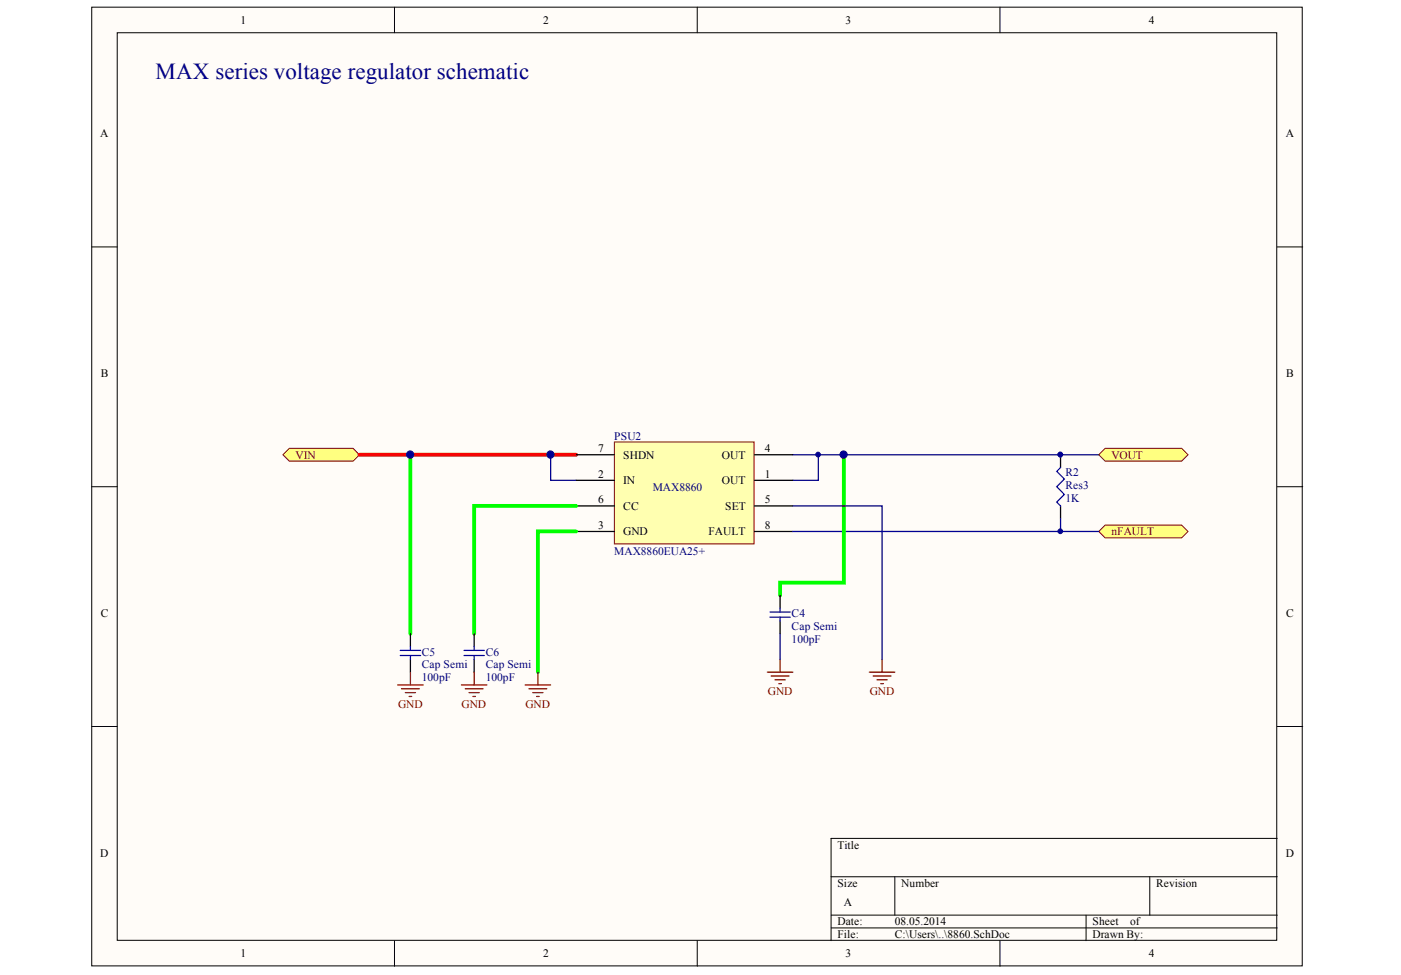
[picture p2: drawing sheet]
<svg xmlns="http://www.w3.org/2000/svg" width="289mm" height="201mm" viewBox="0 0 289 201" stroke-linecap="round" stroke-linejoin="round" font-family="sans-serif">
<g fill="#fffcf8" stroke="#000" stroke-width=".21">
<path d="M18.9 1.5h249.7v197.7h-249.7z"/>
<path d="M24.2 6.8h239.1v187.1h-239.1z"/>
</g>
<g fill="none" stroke="#000" stroke-width=".21">
<path d="M81.4 1.5v5.3M143.8 1.5v5.3M206.2 1.5v5.3M18.9 50.9h5.3M263.4 50.9h5.3M18.9 100.4h5.3M263.4 100.4h5.3M18.9 149.8h5.3M263.4 149.8h5.3M263.4 172.9h-92v21.1M81.4 194v5.3M143.8 194v5.3"/>
<path d="M171.4 180.8h92M171.4 188.7h92M171.4 191.4h92M184.5 180.8v7.9M206.2 194v5.3M224 188.7v5.3M237.1 180.8v7.9"/>
</g>
<path d="M59.7 92.5h13.1l1.3 1.3-1.3 1.3h-13.1l-1.3-1.3z" fill-rule="evenodd" fill="#ffff80" stroke="#800000" stroke-width=".21"/>
<path d="M74.1 93.8h44.7" fill="none" stroke="#f00" stroke-width=".79"/>
<path d="M113.6 93.8v5.3h5.2M163.5 93.8h63.1M168.8 93.8v5.3h-5.3" fill="none" stroke="#000080" stroke-width=".26"/>
<g fill="#000080" stroke="#000080" stroke-width=".21">
<circle cx="113.5" cy="93.8" r=".74"/>
<circle cx="168.7" cy="93.7" r=".48"/>
</g>
<path d="M227.9 92.5h15.8l1.3 1.3-1.3 1.3h-15.8l-1.3-1.3z" fill-rule="evenodd" fill="#ffff80" stroke="#800000" stroke-width=".21"/>
<path d="M84.6 93.8v36.9" fill="none" stroke="#0f0" stroke-width=".79"/>
<circle cx="84.6" cy="93.8" r=".74" fill="#000080" stroke="#000080" stroke-width=".21"/>
<path d="M84.6 130.7v2.6M84.6 136v2.6" fill="none" stroke="#000" stroke-width=".26"/>
<path d="M82.5 134.1h4.2M82.5 135.2h4.2M84.6 133.3v.8M84.6 135.2v.8" fill="none" stroke="#00f" stroke-width=".26"/>
<path d="M126.7 91.2h28.8v21h-28.8z" fill="#ffffb0" stroke="#800000" stroke-width=".21"/>
<path d="M118.8 99.1h7.9M118.8 93.8h7.9M155.6 99.1h7.9M155.6 93.8h7.9M118.8 109.6h7.9M118.8 104.3h7.9M155.6 109.6h7.9M155.6 104.3h7.9M97.8 130.7v2.6M97.8 136v2.6" fill="none" stroke="#000" stroke-width=".26"/>
<path d="M118.8 104.3h-21v26.4M118.8 109.6h-7.9v29" fill="none" stroke="#0f0" stroke-width=".79"/>
<path d="M95.7 134.1h4.2M95.7 135.2h4.2M97.8 133.3v.8M97.8 135.2v.8" fill="none" stroke="#00f" stroke-width=".26"/>
<g fill="none" stroke="#800000" stroke-width=".26">
<path d="M84.6 138.6v2.7M97.8 138.6v2.7M110.9 138.6v2.7M82 141.3h5.3M82.8 142.1h3.7M83.6 142.8h2.1M84.4 143.6h.5M95.2 141.3h5.2M95.9 142.1h3.7M96.7 142.8h2.1M97.5 143.6h.5M108.3 141.3h5.3"/>
<path d="M109.1 142.1h3.7M109.9 142.8h2.1M110.7 143.6h.5"/>
</g>
<path d="M227.9 108.3h15.8l1.3 1.3-1.3 1.3h-15.8l-1.3-1.3z" fill-rule="evenodd" fill="#ffff80" stroke="#800000" stroke-width=".21"/>
<path d="M158.2 138.6h5.3M159 139.4h3.7M160.9 136v2.6M179.3 138.6h5.2M180.1 139.4h3.6M181.9 136v2.6M159.8 140.2h2.1M160.6 141h.5M180.9 140.2h2.1M181.6 141h.6" fill="none" stroke="#800000" stroke-width=".26"/>
<path d="M163.5 104.3h18.4v31.7M163.5 109.6h63.1M218.7 107v2.6M160.9 130.7v5.3" fill="none" stroke="#000080" stroke-width=".26"/>
<path d="M218.7 93.8v2.6M218.7 104.3v2.7M160.9 122.8v2.6M160.9 128.1v2.6" fill="none" stroke="#000" stroke-width=".26"/>
<g fill="#000080" stroke="#000080" stroke-width=".21">
<circle cx="218.7" cy="93.7" r=".48"/>
<circle cx="218.7" cy="109.6" r=".48"/>
<circle cx="174" cy="93.8" r=".74"/>
</g>
<path d="M218.7 96.4l-.8 .8 1.6 1.6-1.6 1.6 1.6 1.6-1.6 1.5 .8 .8M158.8 126.2h4.2M158.8 127.3h4.2M160.9 125.4v.8M160.9 127.3v.8" fill="none" stroke="#00f" stroke-width=".26"/>
<path d="M174 93.8v26.4h-13.1v2.6" fill="none" stroke="#0f0" stroke-width=".79"/>
<text font-size="4.7" fill="#000080" x="32.1" y="16.3">MAX series voltage regulator schematic</text>
<g font-size="2.4">
<text x="49.6" y="4.9">1</text>
<text x="112" y="4.9">2</text>
<text x="174.4" y="4.9">3</text>
<text x="236.9" y="4.9">4</text>
<text x="20.7" y="28.4">A</text>
<text x="265.2" y="28.4">A</text>
<text x="20.8" y="77.8">B</text>
<text x="265.3" y="77.8">B</text>
<text x="123.4" y="93.3">7</text>
<text x="128.5" y="94.6">SHDN</text>
<text x="148.9" y="94.6">OUT</text>
<text x="157.8" y="93.3">4</text>
<text x="123.4" y="98.6">2</text>
<text x="128.5" y="99.8">IN</text>
<text x="148.9" y="99.8">OUT</text>
<text x="157.8" y="98.6">1</text>
<text x="123.4" y="103.8">6</text>
<text x="128.5" y="105.2">CC</text>
<text x="149.6" y="105.2">SET</text>
<text x="157.8" y="103.8">5</text>
<text x="123.4" y="109.1">3</text>
<text x="128.5" y="110.4">GND</text>
<text x="146.1" y="110.4">FAULT</text>
<text x="157.8" y="109.1">8</text>
<text x="20.8" y="127.2">C</text>
<text x="265.3" y="127.2">C</text>
<text x="20.7" y="176.7">D</text>
<text x="172.7" y="175.1">Title</text>
<text x="265.2" y="176.7">D</text>
<text x="172.7" y="182.9">Size</text>
<text x="185.9" y="182.9">Number</text>
<text x="238.4" y="182.9">Revision</text>
<text x="172.7" y="190.8">Date:</text>
<text x="174.1" y="186.9">A</text>
<text x="184.5" y="190.8">08.05.2014</text>
<text x="225.3" y="190.8">Sheet</text>
<text x="233.1" y="190.8">of</text>
<text x="49.6" y="197.4">1</text>
<text x="112" y="197.4">2</text>
<text x="172.7" y="193.5">File:</text>
<text x="174.4" y="197.4">3</text>
<text x="184.5" y="193.5">C:\Users\..\8860.SchDoc</text>
<text x="225.3" y="193.5">Drawn By:</text>
<text x="236.9" y="197.4">4</text>
</g>
<g font-size="2.4" fill="#800000">
<text x="61" y="94.6">VIN</text>
<text x="229.2" y="94.6">VOUT</text>
<text x="229.2" y="110.4">nFAULT</text>
<text x="158.3" y="143.4">GND</text>
<text x="179.4" y="143.4">GND</text>
<text x="82.1" y="146">GND</text>
<text x="95.2" y="146">GND</text>
<text x="108.4" y="146">GND</text>
</g>
<g font-size="2.4" fill="#000080">
<text x="126.7" y="90.6">PSU2</text>
<text x="134.6" y="101.2">MAX8860</text>
<text x="219.7" y="98.2">R2</text>
<text x="219.7" y="100.9">Res3</text>
<text x="219.7" y="103.6">1K</text>
<text x="126.7" y="114.4">MAX8860EUA25+</text>
<text x="163.2" y="127.3">C4</text>
<text x="163.2" y="129.9">Cap Semi</text>
<text x="87" y="135.2">C5</text>
<text x="87" y="137.8">Cap Semi</text>
<text x="100.2" y="135.2">C6</text>
<text x="100.2" y="137.8">Cap Semi</text>
<text x="163.2" y="132.6">100pF</text>
<text x="87" y="140.5">100pF</text>
<text x="100.2" y="140.5">100pF</text>
</g>
</svg>
